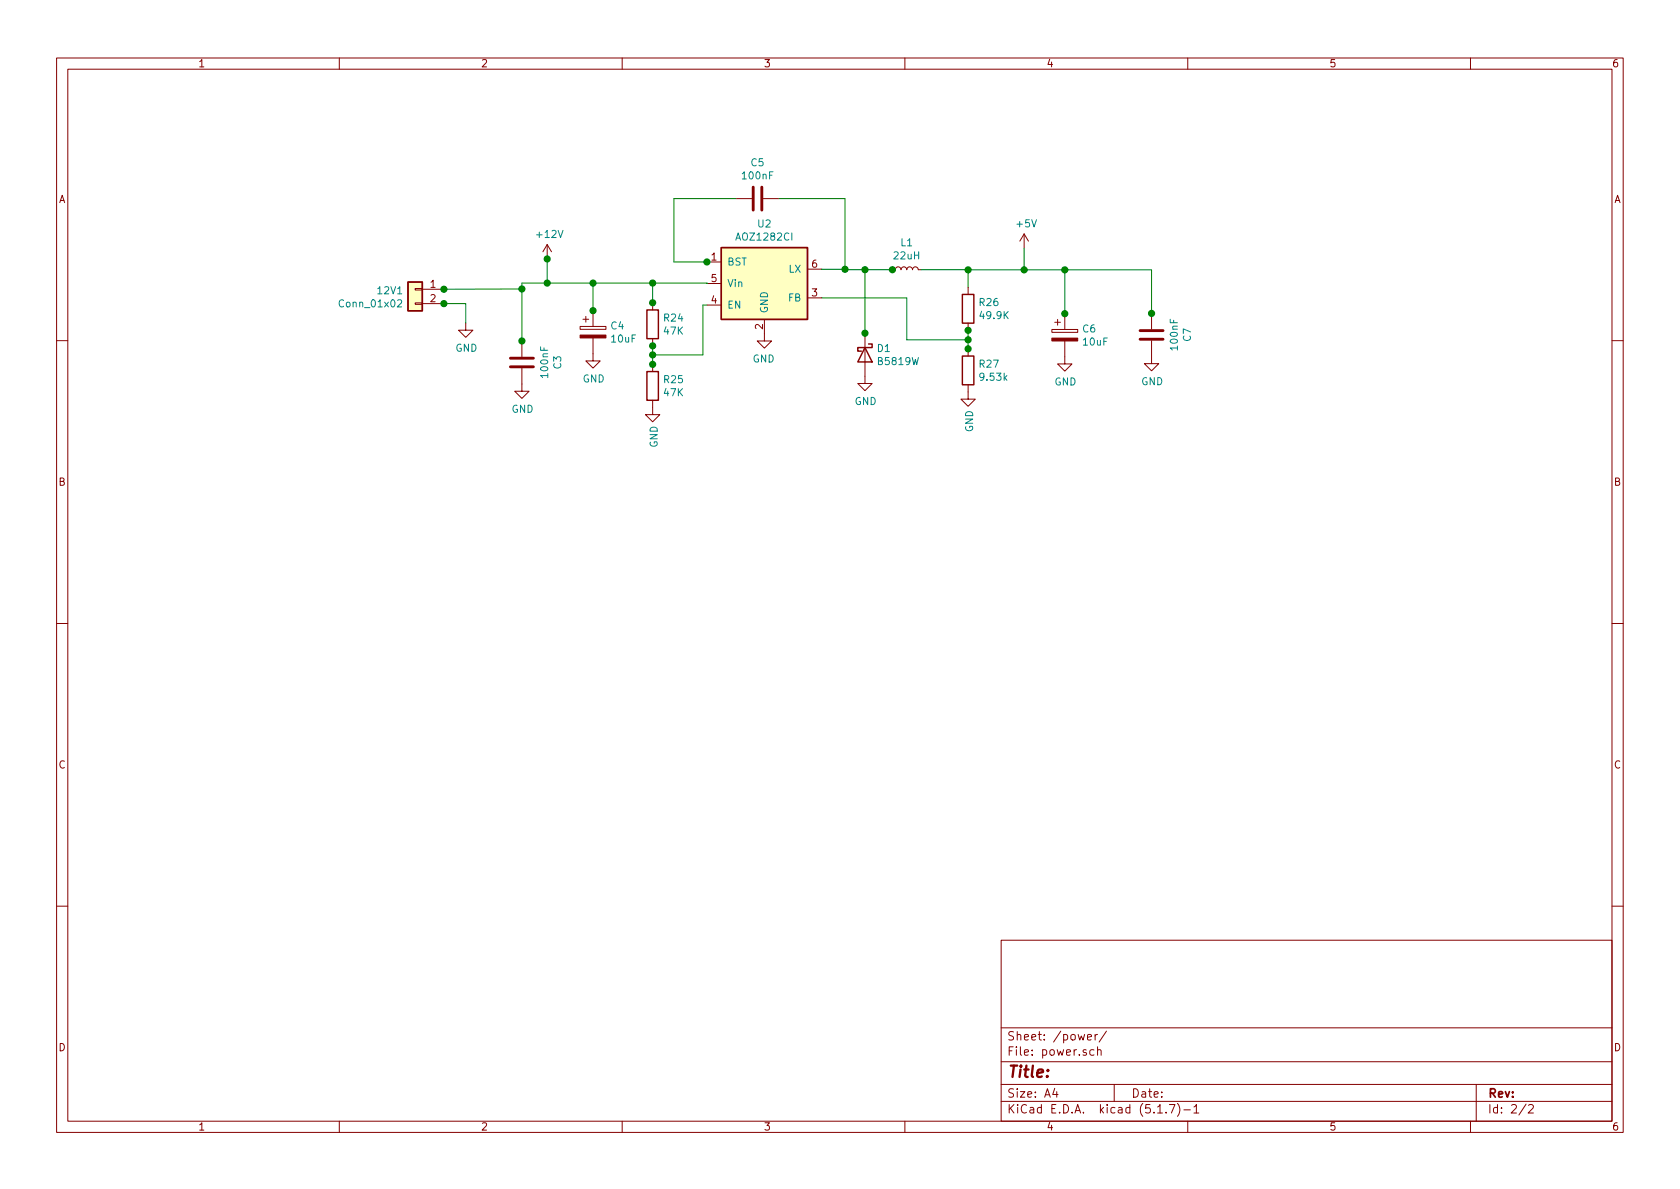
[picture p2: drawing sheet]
<svg xmlns="http://www.w3.org/2000/svg" width="297mm" height="210mm" viewBox="0 0 297 210" stroke-linecap="round" stroke-linejoin="round" font-family="sans-serif">
<g fill="none" stroke="#840000" stroke-width=".18">
<path d="M10 10.3h277v189.9h-277zM12 12.2h273v186.1h-273zM60 10.3v1.9M110 10.3v1.9M160 10.3v1.9M210 10.3v1.9M260 10.3v1.9M130.1 35.1h2.8M135 35.1h2.7M73.4 53.6h1.3v.2h-1.3zM73.4 51h1.3v.3h-1.3zM74.7 51.1h3.8"/>
<path d="M74.7 53.7h3.8M82.3 57.1v1.3h1.3l-1.3 1.3-1.2-1.3h1.2M96.7 43.3l-.7 1.2M96.7 43.3v2.5M96.7 43.3l.8 1.2M102.6 57.7h4.5v.5h-4.5zM103.1 56.5h1M103.6 56v1M104.9 59.8v4h1.2l-1.2 1.3-1.3-1.3h1.3M104.9 54.9v2.8M115.4 53.5v1.3M115.4 59.9v1.3"/>
<path d="M125 46.3h2.5M125 53.9h2.5M125 50.1h2.5M135.2 56.5v3.8h-1.3l1.3 1.3 1.2-1.3h-1.2M142.8 52.7h2.5M142.8 47.6h2.5M152.9 58.9v8.9h1.3l-1.3 1.3-1.2-1.3h1.2M157.8 47.7h.5l.1-.3 .3-.2 .4 .1 .2 .4 .1-.3 .3-.2 .4 .1 .2 .4 .2-.3 .2-.2 .5 .1 .1 .4 .2-.3 .2-.2 .5 .1 .2 .4h.5M171.2 50.8v1.3M171.2 57.1v1.3M181.1 41.4l-.8 1.2M181.1 41.4v2.5"/>
<path d="M181.1 41.4l.7 1.2M186 58.3h4.6v.5h-4.6zM186.5 57h1M187 56.5v1M188.3 55.5v2.8M203.6 55.4v2.8M10 60.2h2M92.3 65.1v4.1h1.2l-1.2 1.3-1.3-1.3h1.3M92.3 60.3v2.8M115.4 70.8v2.5h1.3l-1.3 1.3-1.3-1.3h1.3M115.4 64.4v1.3M171.2 68v2.6h1.2l-1.2 1.3-1.3-1.3h1.3"/>
<path d="M171.2 61.7v1.3M188.3 60.3v4.1h1.2l-1.2 1.2-1.3-1.2h1.3M203.6 60.2v4.1h1.3l-1.3 1.3-1.3-1.3h1.3M285 60.2h2M10 110.3h2M285 110.3h2M10 160.2h2M177 166.3h108v32h-108zM285 160.2h2M60 198.3v1.9M110 198.3v1.9M160 198.3v1.9"/>
<path d="M177 194.8h108M177 191.8h108M177 187.8h108M177 181.8h108M186.5 192.5l-.4 1h1M186.8 193v1M192.3 183.4l.7-.1-.1-.3-.4-.1-.2 .2v.7h.6M193.4 185.7l-.4-.1-.3 .3 .1 .6 .2 .1 .4-.1M193.6 182.9v1M194.1 185.7l.2-.1 .3 .1 .1 .9M194.1 182.9l-.5 .3M194.1 185.1v1.5"/>
<path d="M195.6 182.3l-1.3 2M197 191.8v3M204.7 196.8h.8M206.2 196.7v.1M206.8 195.3h.9l-.6 1.5M208.2 195.1a1.71 1.71 0 0 1 0 2.3M209.3 196.3h1.2M210 198.3v1.9M211.1 195.8l.4-.5v1.5M211.1 196.8h.9M260 198.3v1.9M261 191.8v6.5"/>
<path d="M269.8 195.2l-1.2 2M270.3 195.5l.2-.2h.3l.3 .5-.9 1h.9"/>
</g>
<path d="M72.1 49.9h2.6v5.1h-2.6zM114.4 54.8h2v5.1h-2zM127.5 43.8h15.3v12.7h-15.3zM170.2 52.1h2v5h-2zM114.4 65.7h2v5.1h-2zM152.9 61.5l1.3 2.5h-2.5zM153.6 60.8h.6v.7h-2.5v.6h.6M170.2 63h2v5h-2z" fill="none" stroke="#840000" stroke-width=".25"/>
<g fill="#840000" stroke="#840000" stroke-width=".18">
<path d="M186 59.8h4.6v.5h-4.6z"/>
<path d="M102.6 59.3h4.5v.5h-4.5z"/>
</g>
<path d="M133.2 33.1v4.1M134.7 33.1v4.1M201.6 58.5h4M201.6 60h4M90.2 63.3h4.1M90.2 64.9h4.1" fill="none" stroke="#840000" stroke-width=".51"/>
<g fill="#ffffc2" stroke="#ffffc2" stroke-width=".18">
<path d="M72.1 49.9h2.6v5.1h-2.6z"/>
<path d="M127.5 43.8h15.3v12.7h-15.3z"/>
</g>
<path d="M70.3 53.1l.5-.1 .2 .4v.2l-.8 .7h.8" fill="none" stroke="#008484" stroke-width=".18"/>
<g fill="none" stroke="#008400" stroke-width=".18">
<path d="M130.1 35.1h-10.9v11.2h5.8M137.7 35.1h11.7v12.6h8.4M78.5 51.1h13.8M78.5 53.7h3.8v3.4M96.7 45.8v4.3M104.9 50.1v4.9M115.4 50.1v3.5M125 53.9h-.7v8.9h-8.9M125 50.1h.1M125 50.1h-32.7v10.2M145.3 47.6h4.1M145.3 52.7h15v7.4h10.9"/>
<path d="M145.3 47.6h.1M152.9 47.7v11.3M162.9 47.7h8.3v3.1M171.2 47.7h32.4v7.7M171.2 58.4v3.3M181.1 43.9v3.8M188.3 47.7v7.8M115.4 61.1v3.3M115.4 64.4h.1"/>
</g>
<g fill="#008400" stroke="#008400" stroke-width=".25">
<circle cx="149.4" cy="47.6" r=".51"/>
<circle cx="78.5" cy="51.1" r=".51"/>
<circle cx="152.9" cy="58.9" r=".51"/>
<circle cx="92.3" cy="51.1" r=".51"/>
<circle cx="157.8" cy="47.7" r=".51"/>
<circle cx="78.5" cy="53.7" r=".51"/>
<circle cx="171.2" cy="47.7" r=".51"/>
<circle cx="104.9" cy="54.9" r=".51"/>
<circle cx="96.7" cy="45.8" r=".51"/>
<circle cx="104.9" cy="50.1" r=".51"/>
<circle cx="181.1" cy="47.7" r=".51"/>
<circle cx="171.2" cy="61.7" r=".51"/>
<circle cx="171.2" cy="58.4" r=".51"/>
<circle cx="188.3" cy="47.7" r=".51"/>
<circle cx="115.4" cy="64.4" r=".51"/>
<circle cx="115.4" cy="61.2" r=".51"/>
<circle cx="203.6" cy="55.4" r=".51"/>
<circle cx="96.7" cy="50.1" r=".51"/>
<circle cx="171.2" cy="60.1" r=".51"/>
<circle cx="152.9" cy="47.7" r=".51"/>
<circle cx="92.3" cy="60.3" r=".51"/>
<circle cx="115.4" cy="50.1" r=".51"/>
<circle cx="125" cy="46.3" r=".51"/>
<circle cx="115.4" cy="53.5" r=".51"/>
<circle cx="115.4" cy="62.8" r=".51"/>
<circle cx="188.3" cy="55.5" r=".51"/>
</g>
<text font-size="2.8" fill="#840000" x="178" y="190.5">Title:</text>
<g font-size="2.1" fill="#840000">
<text x="178" y="184">Sheet: /power/</text>
<text x="178" y="186.7">File: power.sch</text>
<text x="178" y="196.9">KiCad E.D.A. kicad (5.1.7)-1</text>
<text x="178" y="194.1">Size: A4</text>
<text x="200" y="194.1">Date:</text>
<text x="263" y="194.1">Rev:</text>
<text x="263" y="196.9">Id: 2/2</text>
</g>
<g font-size="1.8" fill="#840000">
<text x="35" y="11.9">1</text>
<text x="85" y="11.9">2</text>
<text x="135" y="11.9">3</text>
<text x="185" y="11.9">4</text>
<text x="235" y="11.9">5</text>
<text x="285" y="11.9">6</text>
<text x="10.4" y="35.9">A</text>
<text x="285.4" y="35.9">A</text>
<text x="125.8" y="46.1">1</text>
<text x="143.6" y="47.3">6</text>
<text x="76.1" y="50.9">1</text>
<text x="76.1" y="53.4">2</text>
<text x="125.8" y="53.7">4</text>
<text x="125.8" y="49.9">5</text>
<text x="143.6" y="52.4">3</text>
<text x="134.9" y="58.2" transform="rotate(-90 134.9 58.2)">2</text>
<text x="10.4" y="85.9">B</text>
<text x="285.4" y="85.9">B</text>
<text x="10.4" y="135.9">C</text>
<text x="285.4" y="135.9">C</text>
<text x="10.4" y="185.9">D</text>
<text x="285.4" y="185.9">D</text>
<text x="35" y="199.9">1</text>
<text x="85" y="199.9">2</text>
<text x="135" y="199.9">3</text>
<text x="185" y="199.9">4</text>
<text x="235" y="199.9">5</text>
<text x="285" y="199.9">6</text>
</g>
<g font-size="1.8" fill="#008484">
<text x="132.8" y="29.4">C5</text>
<text x="131.4" y="31.7">100nF</text>
<text x="134" y="40.2">U2</text>
<text x="179.9" y="40.2">+5V</text>
<text x="95" y="42.1">+12V</text>
<text x="128.5" y="47">BST</text>
<text x="130.4" y="42.5">AOZ1282CI</text>
<text x="158.1" y="45.9">22uH</text>
<text x="159.3" y="43.6">L1</text>
<text x="66.9" y="52">12V1</text>
<text x="128.5" y="50.8">Vin</text>
<text x="139.4" y="53.3">FB</text>
<text x="139.5" y="48.2">LX</text>
<text x="60.3" y="54.4">Conn_01x02</text>
<text x="108.1" y="58.3">C4</text>
<text x="117.4" y="56.9">R24</text>
<text x="117.4" y="59.2">47K</text>
<text x="128.5" y="54.6">EN</text>
<text x="135.8" y="55.5" transform="rotate(-90 135.8 55.5)">GND</text>
<text x="173.2" y="54.1">R26</text>
<text x="173.4" y="56.4">49.9K</text>
<text x="191.5" y="58.8">C6</text>
<text x="80.5" y="62.2">GND</text>
<text x="99.2" y="65.2" transform="rotate(-90 99.2 65.2)">C3</text>
<text x="108.2" y="60.6">10uF</text>
<text x="133.1" y="64.1">GND</text>
<text x="155.1" y="62.2">D1</text>
<text x="155.4" y="64.6">B5819W</text>
<text x="173.2" y="65">R27</text>
<text x="191.6" y="61.1">10uF</text>
<text x="208.3" y="61.8" transform="rotate(-90 208.3 61.8)">100nF</text>
<text x="210.6" y="60.3" transform="rotate(-90 210.6 60.3)">C7</text>
<text x="96.9" y="66.6" transform="rotate(-90 96.9 66.6)">100nF</text>
<text x="103" y="67.6">GND</text>
<text x="117.4" y="67.8">R25</text>
<text x="117.4" y="70.1">47K</text>
<text x="151.1" y="71.6">GND</text>
<text x="173.4" y="67.3">9.53k</text>
<text x="186.4" y="68.2">GND</text>
<text x="201.8" y="68.1">GND</text>
<text x="90.4" y="73">GND</text>
<text x="172.1" y="76.4" transform="rotate(-90 172.1 76.4)">GND</text>
<text x="116.3" y="79.2" transform="rotate(-90 116.3 79.2)">GND</text>
</g>
</svg>
